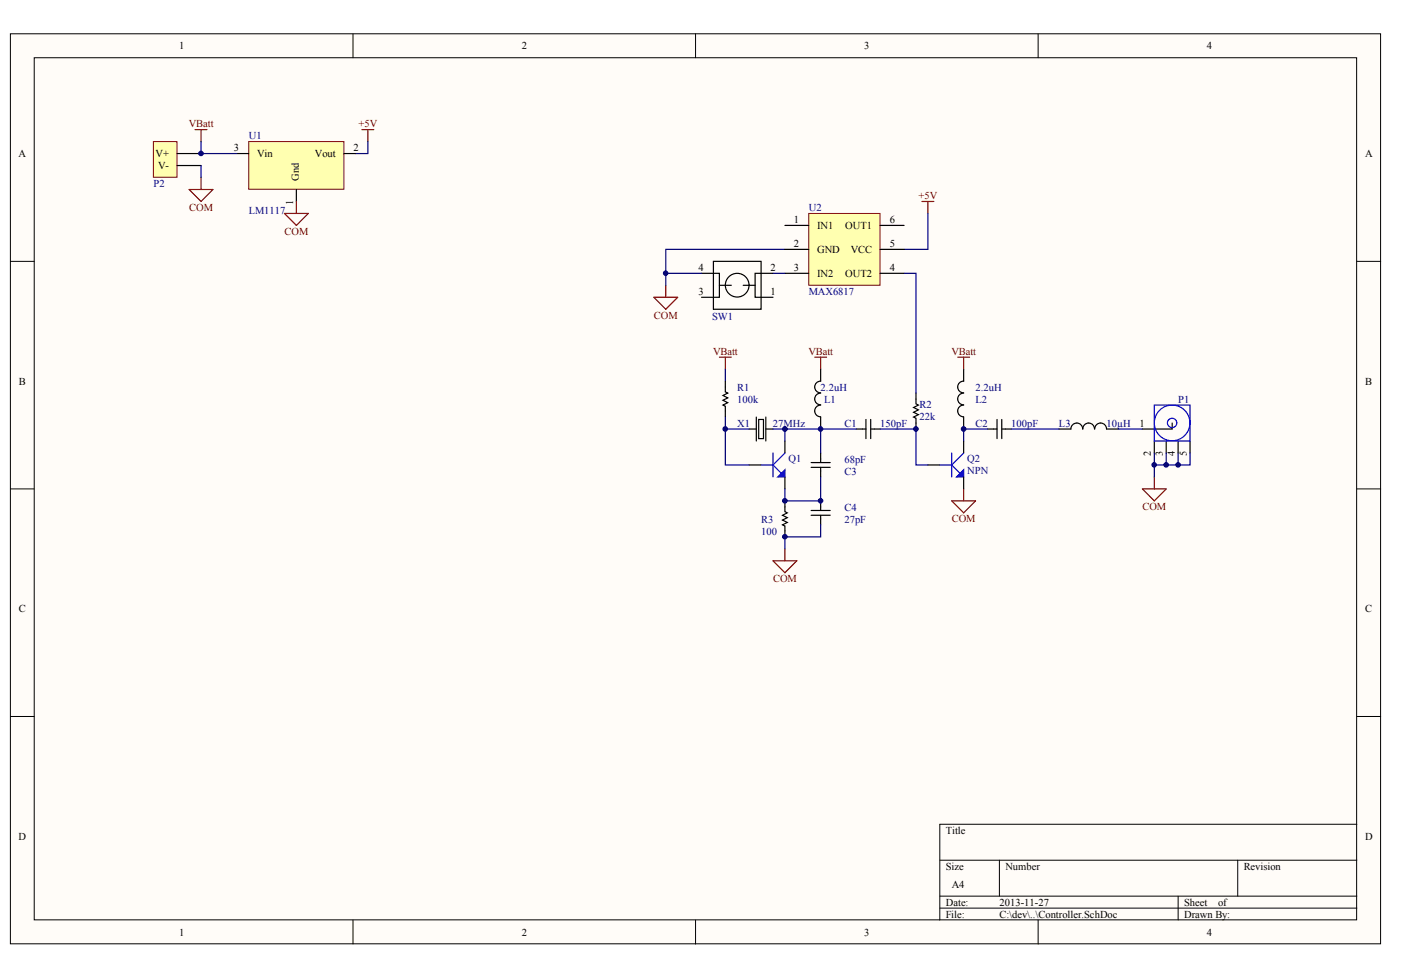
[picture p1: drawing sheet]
# Altium project controller.PrjPCB
1 sheet, 18 parts. Net scope: global (net labels, ports and power ports of the same name join across sheets).
Board file: Controller.PcbDoc

## Sheet Controller.SchDoc
size A4; PageSetup: Record=PageOptions|CenterHorizontal=True|CenterVertical=True|PrintScale=1.00|XCorrection=1.00|YCorrection=1.00|PrintKind=0|BorderSize=5000000|LeftOffset=0|BottomOffset=0|Orientation=2|PaperLength=1000|PaperWidth=1000|Scale=100|PaperSource=7|PrintQuality=-4|MediaType=1|DitherType=10|PaperKind=A4|PrintScaleMode=1

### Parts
C1  value 150pF  [0805 - Cap Non-Polarized]  (hidden comment: Cap)
C2  value 100pF  [0805 - Cap Non-Polarized]  (hidden comment: Cap)
C3  value 68pF  [0805 - Cap Non-Polarized]  (hidden comment: Cap)
C4  value 27pF  [0805 - Cap Non-Polarized]  (hidden comment: Cap)
L1  value 2.2uH  [1008 - INDUCTOR]  (hidden comment: Inductor)
L2  value 2.2uH  [1008 - INDUCTOR]  (hidden comment: Inductor)
L3  value 10µH  [1812 - Inductor]  (hidden comment: Inductor)
P1  Coax-F  [SMA-Female-R/A-THT]  (value not drawn)
P2  Battery Holder  [Battery Holder - 9V - THT]  (value not drawn)
Q1  NPN  [SOT23-3]  (value not drawn)
Q2  NPN  [SOT23-3]
R1  value 100k  [0805 - Resistor]  (hidden comment: Res)
R2  value 22k  [0805 - Resistor]  (hidden comment: Res)
R3  value 100  [0805 - Resistor]  (hidden comment: Res)
SW1  Tact Switch  [TE FSMJSMA]  (value not drawn)
U1  LM1117  [SOT223-3]
U2  MAX6817  [SOT23-6]
X1  value 27MHz  [HC49US]  (hidden comment: HC49US)

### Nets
+5V: U1.2(Vout) U2.5(VCC)
COM: C4.1 P1.2(GND) P1.3(GND) P1.4(GND) P1.5(GND) P2.2(V-) Q2.2(E) R3.1 SW1.4 U1.1(Gnd) U2.2(GND)
VBatt: L1.2 L2.2 P2.1(V+) R1.2 U1.3(Vin)
NetC1_1: C1.1 C3.2 L1.1 Q1.3(C) X1.2
NetC1_2: C1.2 Q2.1(B) R2.1
NetC2_1: C2.1 L2.1 Q2.3(C)
NetC2_2: C2.2 L3.1
NetC3_1: C3.1 C4.2 Q1.2(E) R3.2
NetL3_2: L3.2 P1.1(Signal)
NetQ1_1: Q1.1(B) R1.1 X1.1
NetR2_2: R2.2 U2.4(OUT2)
NetSW1_2: SW1.2 U2.3(IN2)

Not connected (* = marked no-connect by the designer): SW1 1 3; U2 1(IN1) 6(OUT1)
